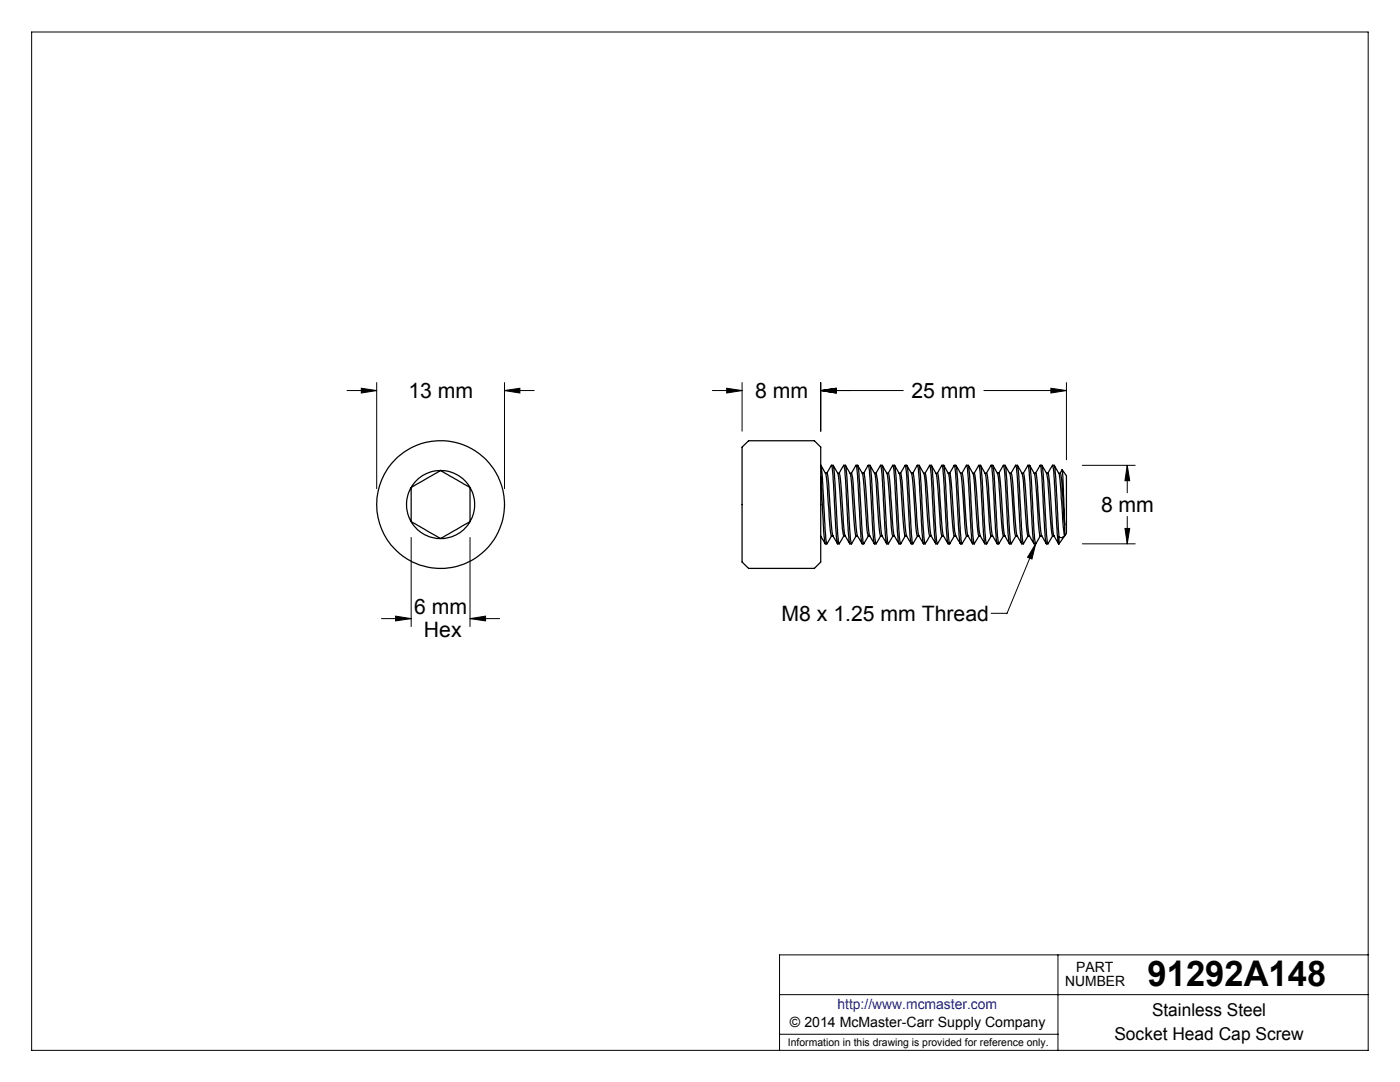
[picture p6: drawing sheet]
<svg xmlns="http://www.w3.org/2000/svg" width="279mm" height="216mm" viewBox="0 0 279 216" stroke-linecap="round" stroke-linejoin="round" font-family="sans-serif">
<g fill="none" stroke="#000" stroke-width=".2">
<path d="M6.3 6.4h266.7v203.2h-266.7zM69.3 77.9h5.9M72.1 77.5l3.1 .4-3.1 .5zM75.2 76.3v21.2M100.7 77.9l3.1-.4v.9zM100.7 76.3v21.2M100.7 77.9h5.9M142.2 77.9h5.9M145 77.5l3.1 .4-3.1 .5zM148.1 76.3v9.7M163.8 77.9l3.1-.4v.9zM163.8 77.9h16.5"/>
<path d="M163.8 76.3v9.7M196.4 77.9h16.4M209.7 77.5l3.1 .4-3.1 .5zM212.8 76.3v15.5M216 92.9h10.6M225 92.9l.5 3h-1zM225 92.9v5.4M82.1 107.2v17.8M93.8 107.2v17.8M206.7 108.5l-5.7 13.9h-3.2M206.7 108.5l-.7 3-.9-.3zM216 108.5h10.6"/>
<path d="M224.5 105.4h1l-.5 3.1zM225 103v5.5M76.1 123.4h6M79 122.9l3.1 .5-3.1 .5zM93.8 123.4l3.1-.5v1zM93.8 123.4h5.9M155.6 198.5h117.4M211.1 190.5v19.1M273 190.5h-117.4v19.1M155.6 206.4h55.5"/>
</g>
<g fill="#000">
<path d="M206.7 108.5l-.7 3-.9-.3z"/>
<path d="M72.1 77.5l3.1 .4-3.1 .5zM100.7 77.9l3.1-.4v.9zM79 122.9l3.1 .5-3.1 .5zM93.8 123.4l3.1-.5v1zM225 92.9l.5 3h-1zM224.5 105.4h1l-.5 3.1zM145 77.5l3.1 .4-3.1 .5zM163.8 77.9l3.1-.4v.9zM163.8 77.9l3.1-.4v.9zM209.7 77.5l3.1 .4-3.1 .5z"/>
</g>
<g fill="none" stroke="#000" stroke-width=".25">
<path d="M82.1 97.3v6.8M82.1 97.3a6.7 6.7 0 0 0 0 6.8M87.9 93.9l5.9 3.4M87.9 93.9a6.8 6.8 0 0 1 5.9 3.4M87.9 93.9a6.8 6.8 0 0 0-5.8 3.4M87.9 93.9l-5.8 3.4M93.8 97.3v6.8M93.8 97.3a6.7 6.7 0 0 1 0 6.8M148.1 89.2l1.3-1.3h13.1l1.3 1.3v22.9l-1.3 1.3h-13.1l-1.3-1.3zM163.8 92.9l.3 2.7 .5 8.3a18.1 18.1 0 0 0 .4 4.6l.9-1.6M163.8 95.1l.7 12.7 .2 .7h.3M163.8 92.9l1.1 1.9 .5 7a21.4 21.4 0 0 0 .5 5.1"/>
<path d="M164.7 94.4h.3a50 50 0 0 1 .8 8.4l.4 4.1 .9 1.6M165 94.4l1-1.5 .3 2.2 .4 8.8a18.1 18.1 0 0 0 .5 4.6h.3M165.9 92.9h.4M166.3 92.9l.6 1a7.5 7.5 0 0 1 .7 3.6l.3 4.3a21.4 21.4 0 0 0 .5 5.1h.3M166.3 92.9l.2 1.9 .5 9.1a18.1 18.1 0 0 0 .5 4.6l.9-1.6M167.2 94.4h.3M167.5 94.4l.3 2.3 .7 9.6 .1 .5 1 1.7M168.4 92.9l-.9 1.5M168.4 92.9h.3l.2 .6 .6 10.4a18.1 18.1 0 0 0 .4 4.6l1-1.6M168.4 92.9a68.5 68.5 0 0 1 .7 10l.4 5.1 .1 .5h.3M168.7 92.9l1 1.6 .1 .5 .7 10.1 .4 1.8M169.7 94.4h.2a38.7 38.7 0 0 1 .7 7.4l.5 5.1 .9 1.6"/>
<path d="M170.8 92.9l-.9 1.5M170.8 92.9l.2 .4 .2 1.8 .4 8.8a18.1 18.1 0 0 0 .5 4.6h.3M170.9 92.9h.3M171.2 92.9l.5 .9a5.6 5.6 0 0 1 .7 3.3l.4 4.7a21.4 21.4 0 0 0 .5 5.1h.3M171.2 92.9l.3 1.9 .4 9.1a18.1 18.1 0 0 0 .5 4.6l.9-1.6M172.1 94.4h.3M172.4 94.4l.9-1.5a68.5 68.5 0 0 1 .7 10l.4 5.1 .1 .5h.3M172.4 94.4l.3 2.3 .7 9.6 .1 .5 1 1.7M173.3 92.9h.3l.2 .6 .6 10.4a18.1 18.1 0 0 0 .4 4.6l1-1.6M173.6 92.9l1 1.6 .1 .5 .7 10.1 .4 1.8M174.6 94.4h.2M174.8 94.4l.9-1.5a68.5 68.5 0 0 1 .8 10v1a18.1 18.1 0 0 0 .5 4.6h.3"/>
<path d="M174.8 94.4a38.7 38.7 0 0 1 .7 7.4l.5 5.1 1 1.6M175.8 92.9h.2a68.5 68.5 0 0 1 .8 10l.4 5.6 1-1.6M176.1 92.9l1 1.9 .6 7a21.4 21.4 0 0 0 .5 5.1h.3M177 94.4h.3M177.3 94.4a100 100 0 0 1 .9 11l.2 1.4 1 1.7M178.2 92.9l-.9 1.5M178.2 92.9a68.5 68.5 0 0 1 .7 10l.4 5.1 .1 .5h.3M178.2 92.9h.3M178.5 92.9l.4 2.7 .4 8.3a18.1 18.1 0 0 0 .4 4.6l1-1.6M178.5 92.9l1 1.6 .1 .5 .7 10.1 .4 1.8M179.5 94.4h.2a31.8 31.8 0 0 1 .7 6.8l.5 5.7 1 1.6M179.7 94.4l.9-1.5a68.5 68.5 0 0 1 .8 10l.4 5.3 .1 .3h.3"/>
<path d="M180.7 92.9h.2M180.9 92.9a68.5 68.5 0 0 1 .8 10l.4 5.6 1-1.6M181 92.9l1 1.9 .6 7a21.4 21.4 0 0 0 .5 5.1M181.9 94.4h.3M182.2 94.4l.9-1.5 .4 3.1 .6 11.5 .2 1h.3M182.2 94.4a84.4 84.4 0 0 1 .9 10.7l.2 1.7 1 1.7M183.1 92.9h.3l.2 .4 .6 10.6a18.1 18.1 0 0 0 .4 4.6l1-1.6M183.4 92.9l1 1.6 .1 .5 .7 10.1 .4 1.8M184.3 94.4h.3l.2 .8 .9 11.3 .1 .4 1 1.6M184.6 94.4l.9-1.5a68.5 68.5 0 0 1 .8 10l.3 5.1 .2 .5h.3M185.6 92.9h.2a68.5 68.5 0 0 1 .8 10l.1 1.5a11.7 11.7 0 0 0 .4 4.1l.9-1.6M185.9 92.9l1 1.9 .6 7a21.4 21.4 0 0 0 .5 5.1h.3"/>
<path d="M186.8 94.4h.3M187.1 94.4l.9-1.5 .3 2.7 .5 8.3a18.1 18.1 0 0 0 .4 4.6h.3M187.1 94.4a79.5 79.5 0 0 1 .9 10.3l.2 2 1 1.8M188 92.9h.3l.2 .4 .6 10.6a18.1 18.1 0 0 0 .4 4.6l1-1.6M188.3 92.9l1 1.6 .1 .5 .7 10.1 .4 1.8M189.2 94.4h.3l.2 .8 .8 10.9 .2 .8 1 1.6M190.4 92.9l-.9 1.5M190.4 92.9a68.5 68.5 0 0 1 .8 10l.3 5.1 .2 .5h.3M190.5 92.9h.2a68.5 68.5 0 0 1 .8 10l.1 1.5a11.7 11.7 0 0 0 .4 4.1l.9-1.6M190.8 92.9l1 1.9 .6 7a21.4 21.4 0 0 0 .5 5.1h.3M191.7 94.4h.3M192 94.4a63.9 63.9 0 0 1 .8 9.4l.3 2.9 1 1.8"/>
<path d="M192.9 92.9l-.9 1.5M192.9 92.9l.1 .4 .3 2.3 .4 8.3a18.1 18.1 0 0 0 .4 4.6h.4M192.9 92.9h.3M193.2 92.9l.3 2.2 .5 8.8a18.1 18.1 0 0 0 .5 4.6l.9-1.6M193.3 92.9l.9 1.6 .1 .5 .8 10.1 .3 1.8M194.1 94.4h.4M194.4 94.4l.9-1.5a68.5 68.5 0 0 1 .8 10l.3 5.1 .2 .5h.3M194.5 94.4l.3 2.3 .7 9.6 .1 .5 .9 1.7M195.4 92.9h.3a68.5 68.5 0 0 1 .7 10l.1 1.5a11.7 11.7 0 0 0 .4 4.1l.9-1.6M195.7 92.9l1 1.9 .6 7a21.4 21.4 0 0 0 .5 5.1M196.6 94.4h.3a63.9 63.9 0 0 1 .8 9.4l.3 2.9 1 1.8M196.9 94.4l.9-1.5 .4 2.7 .4 8.3a18.1 18.1 0 0 0 .4 4.6h.3"/>
<path d="M197.8 92.9h.3l.1 .1 .2 1.8 .5 9.1a18.1 18.1 0 0 0 .5 4.6l.9-1.6M198.2 92.9l.9 1.6 .1 .5 .8 10.1 .3 1.8M199 94.4h.3M199.3 94.4l.9-1.5a68.5 68.5 0 0 1 .8 10l.3 5.1 .2 .5h.3M199.3 94.4l.4 2.3 .7 9.6 .1 .5 .9 1.7M200.3 92.9h.3M200.6 92.9a68.5 68.5 0 0 1 .7 10l.1 1.5a11.7 11.7 0 0 0 .4 4.1l.9-1.6M200.6 92.9l1 1.9 .6 7a21.4 21.4 0 0 0 .5 5.1h.3M201.5 94.4h.3M201.8 94.4l.9-1.5 .4 2.7 .4 8.3a18.1 18.1 0 0 0 .4 4.6h.3M201.8 94.4a63.9 63.9 0 0 1 .8 9.4l.3 2.9 1 1.8M202.7 92.9h.3l.1 .1 .2 1.8 .5 9.1a18.1 18.1 0 0 0 .5 4.6l.9-1.6"/>
<path d="M203.1 92.9l.9 1.6 .2 .7 .7 9.9 .2 1.8M203.9 94.4h.3M204.2 94.4l.4 2.3 .7 9.6 .1 .5 .9 1.7M205.1 92.9l-.9 1.5M205.1 92.9h.4l.2 .9 .5 10.1a15 15 0 0 0 .5 4.6l.9-1.6M205.1 92.9a68.5 68.5 0 0 1 .8 10l.3 5.1 .2 .5h.3M205.5 92.9l1 1.9 .6 7a21.4 21.4 0 0 0 .5 5.1M206.4 94.4h.3a50 50 0 0 1 .7 8.4l.4 3.9 1 1.8M206.7 94.4l.9-1.5 .4 2.7 .4 8.3a18.1 18.1 0 0 0 .4 4.6h.3M207.6 92.9h.3M207.9 92.9l1 1.6 .2 1.1 .7 10.2 .2 1.1h.4M207.9 92.9l.3 1.9 .5 9.1a18.1 18.1 0 0 0 .5 4.6l.9-1.6"/>
<path d="M208.8 94.4h.3M209.1 94.4l.4 2.3 .7 9.6 .1 .5 .9 1.7M210 92.9l-.9 1.5M210 92.9a68.5 68.5 0 0 1 .8 10l.3 4.9 .1 .7h.1M210 92.9h.4l.2 .9 .7 13.3M210.4 92.9l.9 1.6 .2 .5 .7 10.1 .3 1.8M211.3 94.4h.3a50.2 50.2 0 0 1 .7 8.2l.2 2M212 93.7l.5 10.9M212 93.7l.8 1.2v11.5l-1.5 2.1M212 93.7l-.4 .7M82.1 104.1l5.8 3.4M82.1 104.1a6.7 6.7 0 0 0 5.8 3.4"/>
<path d="M93.8 104.1l-5.9 3.4M93.8 104.1a6.8 6.8 0 0 1-5.9 3.4M163.8 107l.9 1.5M165.9 106.9h.3M170.9 106.9h.2M175.8 106.9h.2M180.7 106.9h.2M183.1 106.9h.3M185.6 106.9h.2M190.5 106.9h.2M195.4 106.9h.3M197.8 106.9h.3"/>
<path d="M200.3 106.9h.3M205.1 106.9h.4M207.6 106.9h.3M211.3 107.1v1.4M212.5 106.9a.78 .78 0 0 1-1.2 .2M212.5 104.6v2.3"/>
<circle cx="87.9" cy="100.7" r="12.7"/>
</g>
<text font-size="7.1" x="229" y="196.8">91292A148</text>
<g font-size="4.2">
<text x="81.5" y="79.3">13 mm</text>
<text x="150.7" y="79.3">8 mm</text>
<text x="181.9" y="79.3">25 mm</text>
<text x="219.7" y="102.1">8 mm</text>
<text x="82.7" y="122.5">6 mm</text>
<text x="156" y="124">M8 x 1.25 mm Thread</text>
<text x="84.6" y="127.2">Hex</text>
</g>
<g font-size="3.5">
<text x="229.9" y="202.8">Stainless Steel</text>
<text x="222.4" y="207.5">Socket Head Cap Screw</text>
</g>
<g font-size="2.8">
<text x="212.6" y="196.8">NUMBER</text>
<text x="214.8" y="194">PART</text>
<text x="157.7" y="205">© 2014 McMaster-Carr Supply Company</text>
</g>
<text font-size="2.8" fill="#00f" x="167.1" y="201.4">http://www.mcmaster.com</text>
<text font-size="2.1" x="157.3" y="208.6">Information in this drawing is provided for reference only.</text>
</svg>
